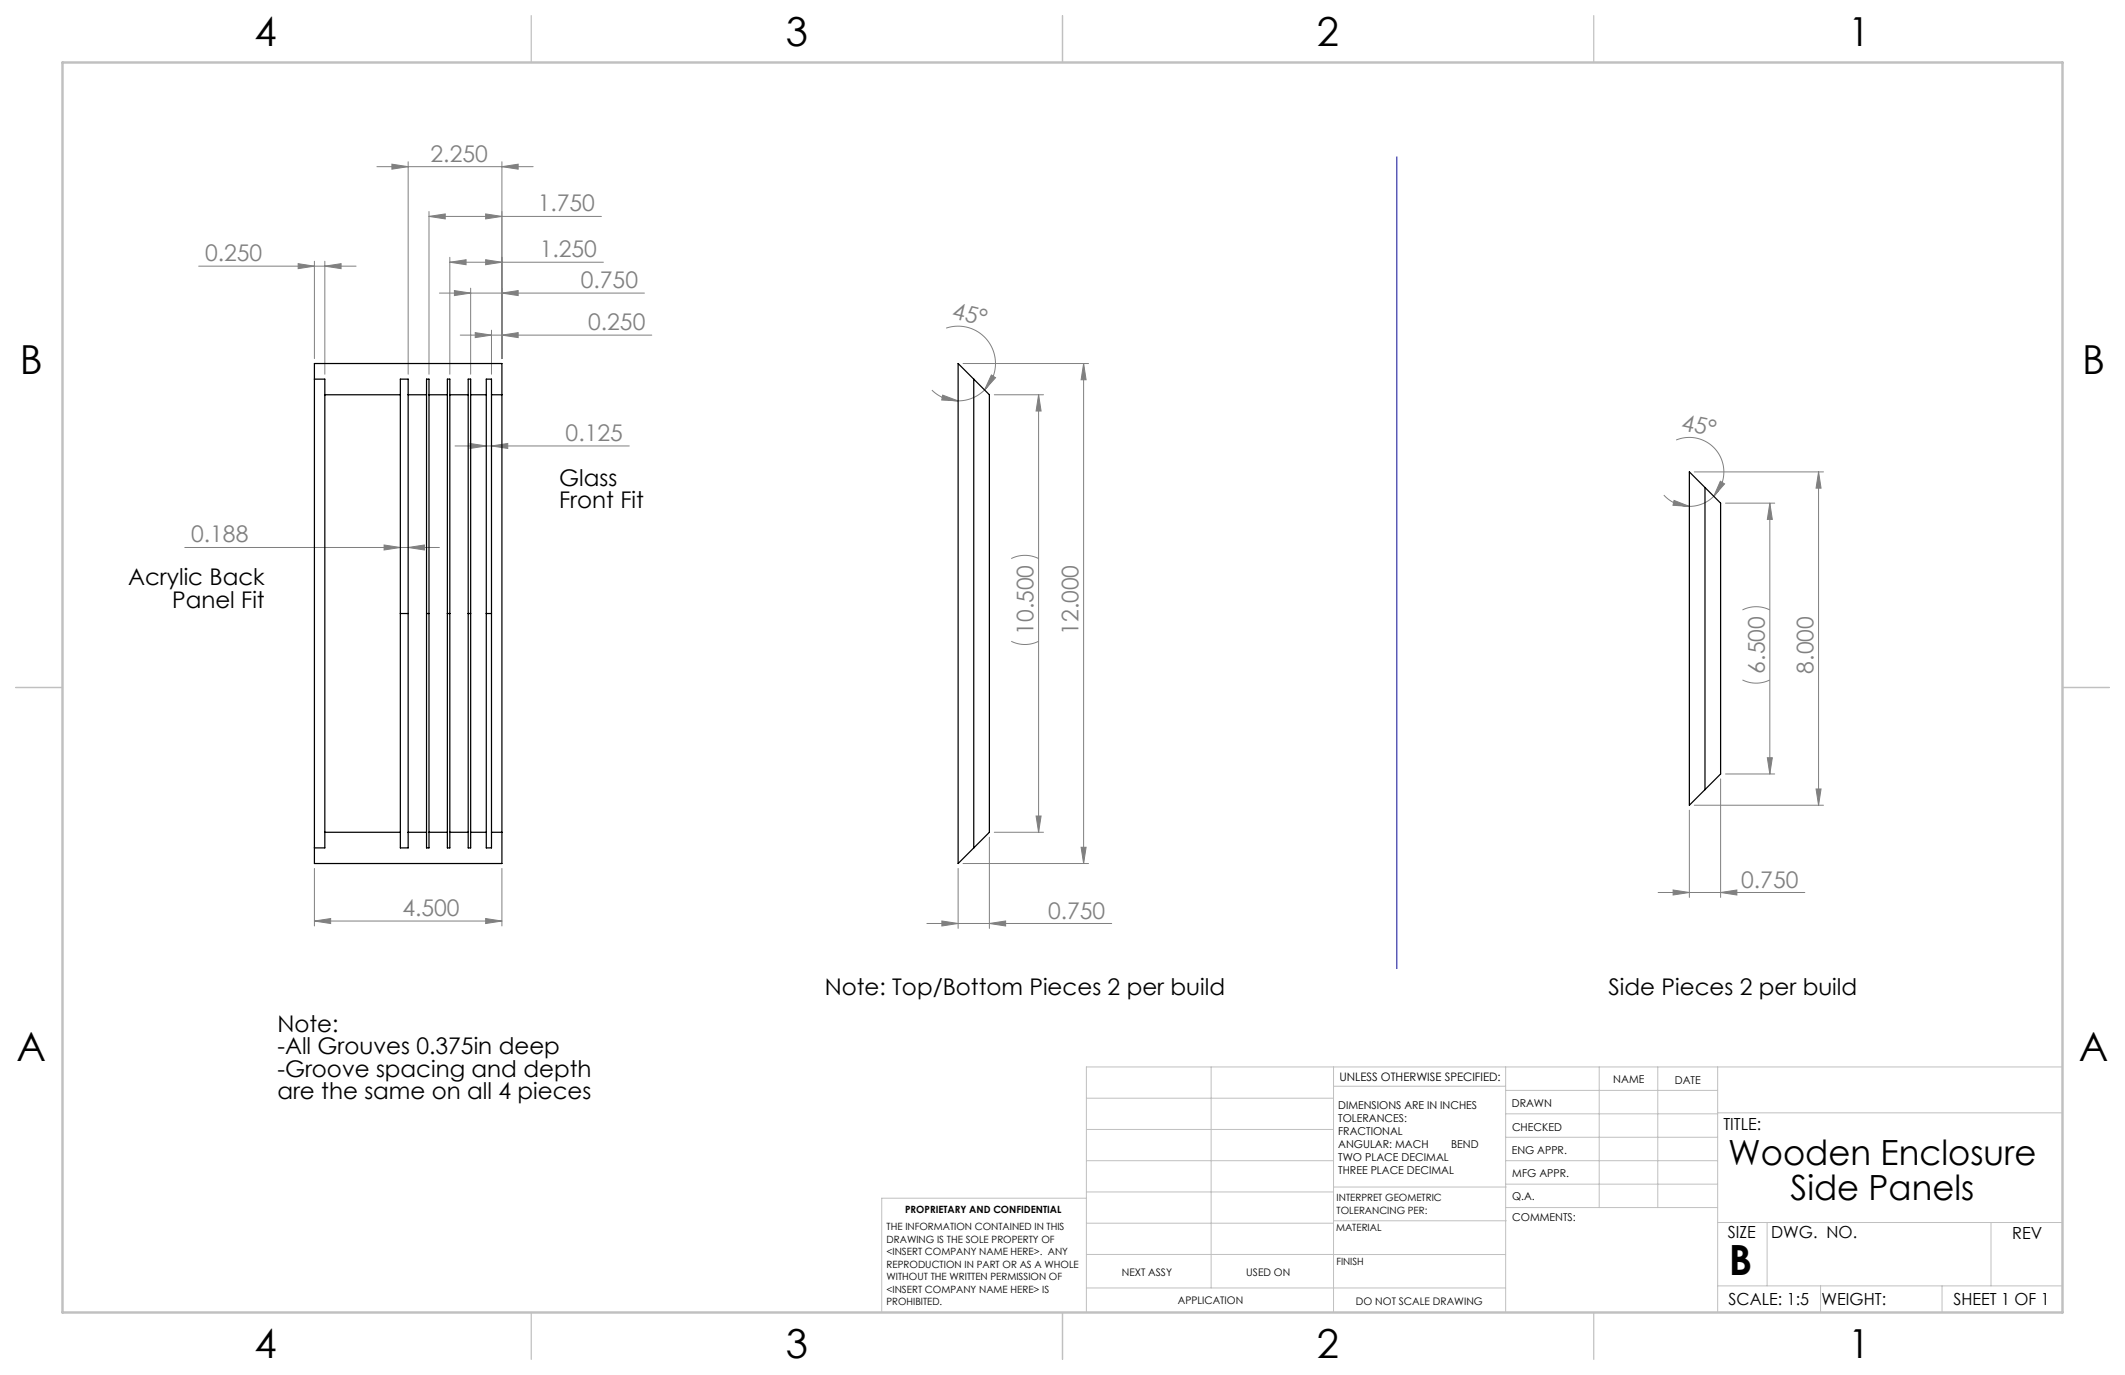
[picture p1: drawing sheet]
<svg xmlns="http://www.w3.org/2000/svg" width="432mm" height="279mm" viewBox="0 0 432 279" stroke-linecap="round" stroke-linejoin="round" font-family="sans-serif">
<g fill="none" stroke="#808080" stroke-width=".2">
<path d="M76.6 33.9h31.7M79.6 33.4l3.3 .5-3.3 .5zM82.9 32.9v43.1M102 33.9l3.3-.5v1zM102 32.9v40M40.4 54.1h32M60.6 53.6l3.3 .5-3.3 .5zM63.9 53.1v19.8M66 54.1l3.3-.5v1zM66 53.1v22.9M87.2 44l3.3-.5v1zM87.2 43v33"/>
<path d="M87.2 44h35M89.3 59.6h41.6M91.4 53.3l3.3-.5v1zM91.4 52.3v23.7M91.4 53.3h31.2M92.3 59l3.3 .6-3.3 .5zM95.6 58.6v17.4M98.7 52.8l3.3 .5-3.3 .5zM98.7 43.5l3.3 .5-3.3 .5zM102 59.6l3.3-.6v1.1zM93.5 68.1h38.9M96.6 67.6l3.3 .5-3.3 .5z"/>
<path d="M99.9 67.1v8.9M102 68.1l3.3-.5v1zM189.4 79.3a7.6 7.6 0 0 0 5.3 2.2M192.3 66.7a7.6 7.6 0 0 1 8.8 3.2 7.6 7.6 0 0 1-1 9.3M195.7 73.9h25.5M200.1 79.2a7.6 7.6 0 0 1-5.4 2.3M201.4 76.2l.9 .6-2.2 2.4zM220.2 73.9l.5 3.3h-1zM220.2 73.9v101.6M92.5 90.6h35.4M95.5 90.1l3.3 .5-3.3 .5zM99.9 90.6l3.3-.5v1z"/>
<path d="M191.6 80.3l3.1 1.2-3.3-.2zM202 80.2h10M211 80.2l.5 3.3h-1zM211 80.2v88.9M340.6 89.4a7 7 0 0 1 8.5 2.6 7 7 0 0 1-.9 8.8M344.3 95.9h26.2M349.6 97.8l.8 .5-2.2 2.5zM369.5 95.9l.5 3.3h-1zM369.5 95.9v67.7M37.5 111.3h51.8M78 110.7l3.4 .6-3.4 .5zM82.9 111.3l3.3-.6v1.1z"/>
<path d="M205.5 113.5a6.2 6.2 0 0 1 5.5 0M338.1 100.6a7 7 0 0 0 5.2 2.3M340.2 101.7l3.1 1.2-3.4-.2zM348.2 100.8a7 7 0 0 1-4.9 2.1M350.6 102.2h10M359.6 102.2l.5 3.3h-1zM359.6 102.2v55.1M205.5 130.3a6.2 6.2 0 0 0 5.5 0M354.1 138.2a6.2 6.2 0 0 0 5.5 0M354.1 123.9a6.2 6.2 0 0 1 5.5 0M349.6 158.3v24.1M350.6 157.3h10"/>
<path d="M359.1 154h1l-.5 3.3zM63.9 176.5v11.7M102 176.5v11.7M194.7 176.5v12.2M195.7 175.5h25.5M201 170.1v18.6M202 169.1h10M210.5 165.8h1l-.5 3.3zM219.7 172.2h1l-.5 3.3zM343.3 164.6v17.8M344.3 163.6h26.2M369 160.3h1l-.5 3.3z"/>
<path d="M63.9 187.2l3.3-.6v1.1zM63.9 187.2h38.1M98.7 186.6l3.3 .6-3.3 .5zM188.3 187.7h37.6M191.4 187.1l3.3 .6-3.3 .5zM201 187.7l3.3-.6v1.1zM336.9 181.4h29.8M340 180.8l3.3 .6-3.3 .5zM349.6 181.4l3.3-.6v1.1z"/>
</g>
<g fill="none" stroke="#c0c0c0" stroke-width=".2">
<path d="M246.1 216.8v44.9M271 216.8v49.9M305.9 216.8v49.9M325 216.8v28.6M336.9 216.8v28.6M349 216.8v49.9M419.1 216.8h-198.3v49.9M220.8 235.9h50.2M220.8 229.5h50.2M220.8 223.2h50.2M271 220.7h34.9M305.9 231.1h43.1"/>
<path d="M305.9 226.3h43.1M305.9 221.6h43.1M305.9 235.9h43.1M349 226.1h70.1M220.8 254.9h85.1M220.8 248.6h50.2M220.8 242.2h50.2M220.8 243.5h-41.6v23.2M271 248.1h35.1M271 241.2h35.1M305.9 240.6h43.1M306.1 245.4h42.9"/>
<path d="M349 248.4h70.1M359.1 248.4v12.9M404.6 248.4v12.9M220.8 261.7h85.1M349 261.3h70.1M369.9 261.3v5.4M394.6 261.3v5.4"/>
</g>
<path d="M107.9 3.2v9.5M215.9 3.2v9.5M323.8 3.2v9.5M3.2 139.7h9.5M419.1 139.7h9.5M107.9 266.7v9.5M215.9 266.7v9.5M323.8 266.7v9.5" fill="none" stroke="#c0c0c0" stroke-width=".25"/>
<path d="M12.7 12.7h406.4v254h-406.4z" fill="none" stroke="#c0c0c0" stroke-width=".5"/>
<path d="M283.8 31.8v165" fill="none" stroke="#00f" stroke-width=".2"/>
<g fill="#808080">
<path d="M191.6 80.3l3.1 1.2-3.3-.2zM201.4 76.2l.9 .6-2.2 2.4z"/>
<path d="M340.2 101.7l3.1 1.2-3.4-.2zM349.6 97.8l.8 .5-2.2 2.5z"/>
<path d="M102 59.6l3.3-.6v1.1zM92.3 59l3.3 .6-3.3 .5zM66 54.1l3.3-.5v1zM60.6 53.6l3.3 .5-3.3 .5zM102 68.1l3.3-.5v1zM96.6 67.6l3.3 .5-3.3 .5zM102 33.9l3.3-.5v1zM79.6 33.4l3.3 .5-3.3 .5zM99.9 90.6l3.3-.5v1zM95.5 90.1l3.3 .5-3.3 .5zM82.9 111.3l3.3-.6v1.1zM78 110.7l3.4 .6-3.4 .5z"/>
<path d="M91.4 53.3l3.3-.5v1zM98.7 52.8l3.3 .5-3.3 .5zM87.2 44l3.3-.5v1zM98.7 43.5l3.3 .5-3.3 .5zM63.9 187.2l3.3-.6v1.1zM98.7 186.6l3.3 .6-3.3 .5z"/>
<path d="M191.4 187.1l3.3 .6-3.3 .5zM201 187.7l3.3-.6v1.1z"/>
<path d="M340 180.8l3.3 .6-3.3 .5zM349.6 181.4l3.3-.6v1.1z"/>
<path d="M211 80.2l.5 3.3h-1zM210.5 165.8h1l-.5 3.3zM220.2 73.9l.5 3.3h-1zM219.7 172.2h1l-.5 3.3z"/>
<path d="M359.6 102.2l.5 3.3h-1zM359.1 154h1l-.5 3.3zM369.5 95.9l.5 3.3h-1zM369 160.3h1l-.5 3.3z"/>
</g>
<g fill="none" stroke="#000" stroke-width=".25">
<path d="M63.9 77h2.1v95.3h-2.1M63.9 73.9h38.1v101.6h-38.1zM81.4 77h1.5v95.3h-1.5zM86.7 77h.5v95.3h-.5zM90.9 77h.5v95.3h-.5zM95.1 77h.5v95.3h-.5zM98.8 77h1.1v95.3h-1.1zM194.7 73.9l6.3 6.3v88.9l-6.3 6.4zM197.9 77v95.3M66 80.2h15.4M82.9 80.2h3.8M87.2 80.2h3.7"/>
<path d="M91.4 80.2h3.7M95.6 80.2h3.2M99.9 80.2h2.1M343.3 95.9l6.3 6.3v55.1l-6.3 6.3zM346.5 99.1v61.3M81.4 124.7h1.5M86.7 124.7h.5M90.9 124.7h.5M95.1 124.7h.5M98.8 124.7h1.1M66 169.1h15.4M82.9 169.1h3.8"/>
<path d="M87.2 169.1h3.7M91.4 169.1h3.7M95.6 169.1h3.2M99.9 169.1h2.1"/>
</g>
<text font-size="8.5" x="351.3" y="259">B</text>
<g font-size="8.1">
<text x="51.7" y="9.3">4</text>
<text x="159.7" y="9.3">3</text>
<text x="267.6" y="9.3">2</text>
<text x="375.6" y="9.3">1</text>
<text x="4" y="76">B</text>
<text x="423.1" y="76">B</text>
<text x="3.3" y="215.7">A</text>
<text x="422.4" y="215.7">A</text>
<text x="51.7" y="276">4</text>
<text x="159.7" y="276">3</text>
<text x="267.6" y="276">2</text>
<text x="375.6" y="276">1</text>
</g>
<g font-size="7.1">
<text x="351.2" y="236.8">Wooden Enclosure</text>
<text x="363.8" y="243.8">Side Panels</text>
</g>
<g font-size="4.7" fill="#808080">
<text x="87.5" y="32.8">2.250</text>
<text x="109.3" y="43">1.750</text>
<text x="41.7" y="53.1">0.250</text>
<text x="109.7" y="52.3">1.250</text>
<text x="118" y="58.5">0.750</text>
<text x="193.3" y="64.7" transform="rotate(14 193.3 64.7)">45°</text>
<text x="119.5" y="67.1">0.250</text>
<text x="114.9" y="89.6">0.125</text>
<text x="341.5" y="87.3" transform="rotate(12 341.5 87.3)">45°</text>
<text x="38.8" y="110.2">0.188</text>
<text x="210" y="129" transform="rotate(-90 210 129)">10.500</text>
<text x="219.2" y="129" transform="rotate(-90 219.2 129)">12.000</text>
<text x="358.6" y="136.9" transform="rotate(-90 358.6 136.9)">6.500</text>
<text x="368.5" y="136.9" transform="rotate(-90 368.5 136.9)">8.000</text>
<text x="353.8" y="180.3">0.750</text>
<text x="81.8" y="186.1">4.500</text>
<text x="213" y="186.6">0.750</text>
</g>
<g font-size="4.7">
<text x="113.6" y="98.8">Glass</text>
<text x="113.6" y="103.3">Front Fit</text>
<text x="26" y="118.9">Acrylic Back</text>
<text x="35" y="123.5">Panel Fit</text>
<text x="167.6" y="202.2">Note: Top/Bottom Pieces 2 per build</text>
<text x="326.8" y="202.2">Side Pieces 2 per build</text>
<text x="56.4" y="209.7">Note:</text>
<text x="56.4" y="214.2">-All Grouves 0.375in deep</text>
<text x="56.4" y="218.8">-Groove spacing and depth</text>
<text x="56.4" y="223.3">are the same on all 4 pieces</text>
</g>
<g font-size="3.4">
<text x="350.2" y="229.5">TITLE:</text>
<text x="351.1" y="251.6">SIZE</text>
<text x="359.9" y="251.6">DWG. NO.</text>
<text x="408.9" y="251.7">REV</text>
<text x="351.2" y="265.2">SCALE: 1:5</text>
<text x="370.1" y="265.3">WEIGHT:</text>
<text x="396.9" y="265.2">SHEET 1 OF 1</text>
</g>
<text font-size="2.4" x="272.2" y="219.7">UNLESS OTHERWISE SPECIFIED:</text>
<g font-size="2.2">
<text x="327.8" y="220.1">NAME</text>
<text x="340.3" y="220.2">DATE</text>
<text x="271.9" y="225.3">DIMENSIONS ARE IN INCHES</text>
<text x="271.9" y="227.9">TOLERANCES:</text>
<text x="307.2" y="224.9">DRAWN</text>
<text x="271.9" y="230.6">FRACTIONAL</text>
<text x="271.9" y="233.2">ANGULAR: MACH</text>
<text x="294.9" y="233.2">BEND</text>
<text x="307.3" y="229.8">CHECKED</text>
<text x="271.9" y="235.9">TWO PLACE DECIMAL</text>
<text x="271.9" y="238.5">THREE PLACE DECIMAL</text>
<text x="307.2" y="234.5">ENG APPR.</text>
<text x="307.3" y="239.2">MFG APPR.</text>
<text x="307.3" y="243.9">Q.A.</text>
<text x="307.3" y="248.1">COMMENTS:</text>
</g>
<g font-size="2.1">
<text x="227.9" y="259.2">NEXT ASSY</text>
<text x="253.3" y="259.2">USED ON</text>
<text x="239.3" y="265">APPLICATION</text>
<text x="275.5" y="265.1">DO NOT SCALE DRAWING</text>
</g>
<g font-size="2">
<text x="271.6" y="244.1">INTERPRET GEOMETRIC</text>
<text x="180.2" y="250">THE INFORMATION CONTAINED IN THIS</text>
<text x="183.9" y="246.4">PROPRIETARY AND CONFIDENTIAL</text>
<text x="271.5" y="250.2">MATERIAL</text>
<text x="271.6" y="246.6">TOLERANCING PER:</text>
<text x="180.2" y="252.5">DRAWING IS THE SOLE PROPERTY OF</text>
<text x="180.2" y="255.1">&lt;INSERT COMPANY NAME HERE&gt;. ANY</text>
<text x="180.2" y="257.6">REPRODUCTION IN PART OR AS A WHOLE</text>
<text x="271.5" y="257">FINISH</text>
<text x="180.2" y="260.1">WITHOUT THE WRITTEN PERMISSION OF</text>
<text x="180.2" y="262.6">&lt;INSERT COMPANY NAME HERE&gt; IS</text>
<text x="180.2" y="265.2">PROHIBITED.</text>
</g>
</svg>
